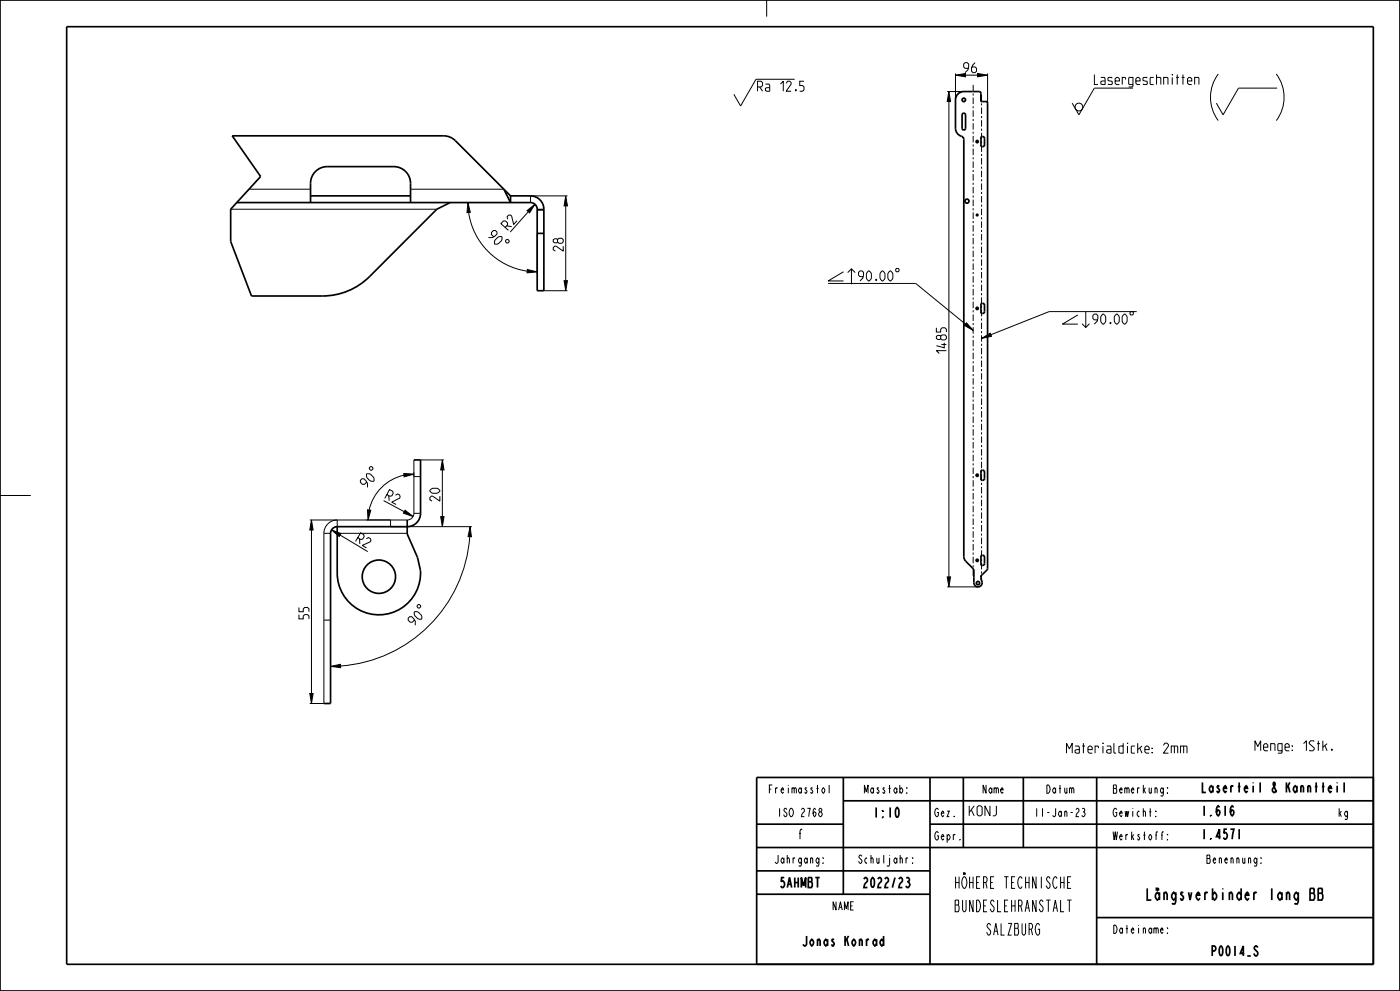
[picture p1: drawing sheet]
<svg xmlns="http://www.w3.org/2000/svg" width="420mm" height="297mm" viewBox="0 0 420 297" stroke-linecap="round" stroke-linejoin="round" font-family="sans-serif">
<g fill="#000">
<path d="M284.7 27.4l.5 3h-1zM286.6 22.5l3-.5v1zM293.3 22l3 .5-3 .5zM169.7 58.7l.5 3h-1zM140.4 60.7l.7 3h-1zM158.1 63.1l2.4-1.9-1.6 2.6zM158.2 80.8l3 .7-3.1 .3zM169.2 84.1h1l-.5 3zM289.9 96.7l2.1 2.3-2.7-1.5zM294.5 101.4l2.6-1.5 .3 .9zM132.7 137.8l.5 3h-1zM93.4 155.8l.5 3h-1z"/>
<path d="M99.4 158.8l2.9 1.1-.5 .9zM110.2 152.8l1 .1-.8 2.9zM121.5 152.9l2.4 1.9-2.9-1zM121.1 141.9l3.1 .2-3 .8zM132.2 154.8h1l-.5 3zM141 157.8l.4 3.1-1-.1zM284.2 172.9h1l-.5 3zM99.2 199.7l2.9-.6 .1 1zM92.9 207.8h1l-.5 3z"/>
</g>
<g fill="none" stroke="#000" stroke-width=".3">
<path d="M230 0v5M238.4 23.8h-11.6l-4.6 8-2-3.5M284.2 27.4h4.9M284.7 27.4l.5 3h-1zM284.7 30.4v142.5M286.6 22.5l3-.5v1zM286.6 22v7.9M293.3 22l3 .5-3 .5zM296.3 22v8.9M339.9 26.4h-11.6l-4.6 8-2-3.5M365.5 22.2a11.6 11.6 0 0 0 0 13.9M382.9 22.2a11.6 11.6 0 0 1 0 13.9"/>
<path d="M383.1 26.4h-11.6l-4.6 8-2-3.5M74.7 56.7h18.5M123.2 56.7h28M169.7 58.7l.5 3h-1zM170.2 58.7h-11v2M69.2 62.7h61.8M140.4 60.7l.7 3h-1zM140.6 63.7a20.8 20.8 0 0 0 17.6 17.6M151.7 72.1l.3-.3h.4l.3 .3v.4l-.3 .3h-.4l-.3-.3zM158.1 63.1l2.4-1.9-1.6 2.6zM158.5 63.5l-5.4 6M161.2 69.9v12.1"/>
<path d="M169.7 61.7v22.4M158.2 80.8l3 .7-3.1 .3zM163.2 87.1h7M169.2 84.1h1l-.5 3zM248.4 84.9h26.3l14.9 12.2M253.1 81.4l-4.7 2.8h4.7M254.3 81.7l1.1-1.1 1.2 1.1M255.4 80.6v4.6M289.9 96.7l2.1 2.3-2.7-1.5zM323.4 94.4l-4.7 2.7h4.7M324.6 97l1.1 1.1 1.2-1.1M325.7 93.5v4.6"/>
<path d="M341 93.4h-26.3l-17.4 6.9M294.5 101.4l2.6-1.5 .3 .9zM111.2 139.9h.3l.4 .3v.4l-.4 .3h-.3l-.4-.3v-.4zM126.2 137.8h7M132.7 137.8l.5 3h-1zM0 148.5h9.2M92.9 155.8h8.3M93.4 155.8l.5 3h-1zM93.4 158.8v49M97.2 159.8v51h-4.3M97.2 159.8h2M99.4 158.8l2.9 1.1-.5 .9z"/>
<path d="M101.2 155.8a4 4 0 0 0-4 4M101.2 155.8v2M109.9 155.8h7.3M110.2 152.8l1 .1-.8 2.9zM115.1 150l6.2 3.4M117.2 157.8h24.3M121.1 141.9l3.1 .2-3 .8zM121.2 142.4a13.8 13.8 0 0 0-10.5 10.5M121.5 152.9l2.4 1.9-2.9-1zM124.2 141.6v1.2M126.2 153.8h-2a2 2 0 0 1-2 2M132.2 154.8h1l-.5 3z"/>
<path d="M132.7 140.8v14M141 157.8l.4 3.1-1-.1zM102 160.4l8.3 4.9M140.9 160.8a41.9 41.9 0 0 1-38.7 38.8M284.2 172.9h1l-.5 3zM284.2 175.9h9.2M97.2 185.8h2M99.2 199.7l2.9-.6 .1 1zM125.1 181.5l.4-.3h.3l.4 .3v.4l-.4 .3h-.3l-.4-.3zM92.9 207.8h1l-.5 3z"/>
<circle cx="323.7" cy="32.1" r="1.17"/>
</g>
<g fill="none" stroke="#000" stroke-width=".51">
<path d="M0 0h420v297h-420zM288.7 34.2a.53 .53 0 0 1 .6-.3 .53 .53 0 0 1 .4 .5v4a.53 .53 0 0 1-.6 .6 .53 .53 0 0 1-.5-.6zM291.7 27.4h-2.6a2.5 2.5 0 0 0-2.5 2.5v8.5a3.2 3.2 0 0 0 2.3 2.8l.2 .6v125l.4 1.1 2.2 2.3M93.2 58.7h30M93.2 56.7v4M123.2 56.7v4M133.1 40.7h-63.4l8.5 12.2-9 9.8v9.7l6.2 16.3h21.4a20 20 0 0 0 14.1-5.9l20.1-20.1 4-2M151.2 56.7l2 2v2zM153.2 58.7h6M71 60.7h88.2M161.2 87.1h2M101.2 159.8v-2a2 2 0 0 0-2 2v51h-2"/>
<path d="M126.2 153.8a4 4 0 0 1-4 4M292.2 170.6v2.4M294.3 172.4v.6M227 233h185v56h-185zM253 233v35M279 233v56M289 233v21M307 233v21M329 233v56M227 247h26M227 254h185M253 240h159"/>
<path d="M279 247h133M227 261h52M227 268h52M329 275h83"/>
<circle cx="289.1" cy="29.9" r=".53"/>
<circle cx="290.1" cy="60.3" r=".61"/>
</g>
<path d="M20 8h392v281h-392z" fill="none" stroke="#000" stroke-width=".5"/>
<!-- layer: A_ACHSEN -->
<g fill="none" stroke="#000" stroke-width=".51">
<path d="M291.7 27.4h.5M294.3 30.4h.4M159.2 58.7a4 4 0 0 1 4 4v24.4M294.7 40.9h-.4v3h.4M159.2 60.7a2 2 0 0 1 2 2v24.4M161.2 69.9h2M161.2 62.9h2M294.7 90.9h-.4v3h.4M122.2 157.8v2.2l3.1 7.1a12.5 12.5 0 0 1 .3 8.3 12.5 12.5 0 0 1-13.8 8.7 12.5 12.5 0 0 1-10.6-12.3v-12M294.7 140.9h-.4v3h.4M291.7 170.2l.5 .4M292.2 173v1.6a1.25 1.25 0 0 0 1.4 1.3 1.25 1.25 0 0 0 1-1.7l-.3-1.2"/>
<path d="M294.7 172.2l-.4 .2M294.7 166.4h-.4v3h.4"/>
<circle cx="293.2" cy="42.4" r=".33"/>
<circle cx="293.2" cy="64.4" r=".22"/>
<circle cx="293.2" cy="92.4" r=".33"/>
<circle cx="293.2" cy="142.4" r=".33"/>
<circle cx="113.7" cy="172.8" r="5"/>
<circle cx="293.2" cy="167.9" r=".33"/>
<circle cx="293.4" cy="174.8" r=".5"/>
</g>
<g fill="none" stroke="#000" stroke-width=".3">
<path d="M292 25.4v2M292 28v.6M292 29.3v1.9M292 31.8v.7M292 33.1v1.9M292 35.6v.7M292 36.9v1.9M292 39.5v.6M294.5 28.4v2M294.5 31v.6M294.5 32.2v1.9M294.5 34.8v.6"/>
<path d="M294.5 36v1.9M294.5 38.6v.6M294.5 39.8v1.9M292 40.7v2M292 43.3v.6M292 44.5v2M292 47.1v.6M292 48.4v1.9M292 50.9v.7M292 52.2v1.9M292 54.8v.6M292 56v2"/>
<path d="M292 58.6v.6M292 59.8v2M294.5 42.4v.6M294.5 43.6v1.9M294.5 46.1v.7M294.5 47.4v1.9M294.5 49.9v.7M294.5 51.2v1.9M294.5 53.7v.7M294.5 55v1.9M294.5 57.5v.6M294.5 58.8v1.9"/>
<path d="M161.2 62.7h2M292 62.4v.6M292 63.7v1.9M292 66.2v.7M292 67.5v1.9M292 70.1v.6M292 71.3v1.9M292 73.9v.6M292 75.1v2M292 77.7v.6M292 78.9v2M294.5 61.3v.6"/>
<path d="M294.5 62.6v1.9M294.5 65.1v.6M294.5 66.4v1.9M294.5 68.9v.6M294.5 70.1v2M294.5 72.7v.6M294.5 73.9v2M294.5 76.5v.6M294.5 77.7v1.9M292 81.5v.6M292 82.8v1.9M292 85.3v.7"/>
<path d="M292 86.6v1.9M292 89.2v.6M292 90.4v2M292 93v.6M292 94.2v2M292 96.8v.6M292 98.1v1.9M294.5 80.3v.6M294.5 81.5v1.9M294.5 84.1v.6M294.5 85.3v1.9M294.5 87.9v.6"/>
<path d="M294.5 89.1v1.9M294.5 91.6v.7M294.5 92.9v1.9M294.5 95.4v.7M294.5 96.7v1.9M294.5 99.2v.7M292 100.6v.7M292 101.9v1.9M292 104.5v.6M292 105.7v1.9M292 108.3v.6M292 109.5v2"/>
<path d="M292 112.1v.6M292 113.3v2M292 115.9v.6M292 117.2v1.9M292 119.7v.7M294.5 100.5v1.9M294.5 103v.6M294.5 104.3v1.9M294.5 106.8v.6M294.5 108.1v1.9M294.5 110.6v.6M294.5 111.9v1.9"/>
<path d="M294.5 114.4v.6M294.5 115.6v2M294.5 118.2v.6M294.5 119.4v2M292 121v1.9M292 123.6v.6M292 124.8v2M292 127.4v.6M292 128.6v2M292 131.2v.6M292 132.5v1.9M292 135v.7"/>
<path d="M292 136.3v1.9M292 138.9v.6M294.5 122v.6M294.5 123.2v1.9M294.5 125.8v.6M294.5 127v1.9M294.5 129.6v.6M294.5 130.8v1.9M294.5 133.4v.6M294.5 134.6v1.9M294.5 137.1v.7M294.5 138.4v1.9"/>
<path d="M101.2 159.8h21M292 140.1v1.9M292 142.7v.6M292 143.9v2M292 146.5v.6M292 147.7v2M292 150.3v.6M292 151.6v1.9M292 154.1v.7M292 155.4v1.9M292 158v.6M292 159.2v2"/>
<path d="M294.5 140.9v.7M294.5 142.2v1.9M294.5 144.7v.7M294.5 146v1.9M294.5 148.5v.6M294.5 149.8v1.9M294.5 152.3v.6M294.5 153.6v1.9M294.5 156.1v.6M294.5 157.4v1.9M294.5 159.9v.6M292 161.8v.6"/>
<path d="M292 163v2M292 165.6v.6M292 166.9v1.9M292 169.4v.7M292 170.7v1.9M294.5 161.1v2M294.5 163.7v.6M294.5 164.9v2M294.5 167.5v.6M294.5 168.7v1.9M294.5 171.3v.6M294.5 172.5v1.9"/>
</g>
<!-- layer: A_RUNDUNGEN -->
<path d="M292.2 27.4h1.6l.4 .3 .1 2.7M294.7 30.4l1.3 .1 .3 .4v139.5l-1.6 1.8M93.2 56.7a5.7 5.7 0 0 1 2.4-6.1l1.7-.6 .9-.1h20a5 5 0 0 1 5 5v1.8M133.1 40.7l1.6 .3 1.5 .8 15 14.9M294.7 40.9l.4 .1 .2 .4v2.3l-.6 .2M294.7 90.9l.4 .1 .2 .4v2.3l-.6 .2M124.2 137.8h2v16M122.2 155.8v2h-21M294.7 140.9l.4 .1 .2 .4v2.3l-.6 .2M294.7 166.4l.4 .1 .2 .4v2.3l-.6 .2" fill="none" stroke="#000" stroke-width=".51"/>
<path d="M124.2 137.8v16M101.2 155.8h21M117.2 155.8v2M124.2 142.8h2" fill="none" stroke="#000" stroke-width=".3"/>
<g font-size="4.6">
<text x="284.1" y="266.3">HÖHERE TECHNISCHE</text>
<text x="340.5" y="269.8">Längsverbinder lang BB</text>
<text x="284.1" y="273.3">BUNDESLEHRANSTALT</text>
<text x="294.6" y="280.3">SALZBURG</text>
</g>
<g font-size="3.9">
<text x="289.1" y="21.8">96</text>
<text x="227.3" y="27.3">Ra 12.5</text>
<text x="328.3" y="25.3">Lasergeschnitten</text>
<text x="146.2" y="70.9" transform="rotate(45 146.2 70.9)">90</text>
<text x="152.5" y="69" transform="rotate(-48 152.5 69)">R2</text>
<text x="169" y="75.3" transform="rotate(-90 169 75.3)">28</text>
<text x="257.6" y="84.2">90.00</text>
<text x="327.9" y="97.1">90.00</text>
<text x="283.9" y="105.9" transform="rotate(-90 283.9 105.9)">1485</text>
<text x="109.9" y="146.4" transform="rotate(-45 109.9 146.4)">90</text>
<text x="115.4" y="149.4" transform="rotate(28 115.4 149.4)">R2</text>
<text x="132" y="150.2" transform="rotate(-90 132 150.2)">20</text>
<text x="106.7" y="162.2" transform="rotate(31 106.7 162.2)">R2</text>
<text x="92.7" y="185.5" transform="rotate(-90 92.7 185.5)">55</text>
<text x="124.3" y="187.7" transform="rotate(-45 124.3 187.7)">90</text>
<text x="319.4" y="225.7">Materialdicke: 2mm</text>
<text x="375.9" y="225">Menge: 1Stk.</text>
<text x="360.2" y="237.5">Laserteil &amp; Kanntteil</text>
<text x="261.3" y="245">1:10</text>
<text x="290.2" y="244.5">KONJ</text>
<text x="360.2" y="244.5">1.616</text>
<text x="238.7" y="251.5">f</text>
<text x="360.2" y="251.5">1.4571</text>
<text x="233" y="266">5AHMBT</text>
<text x="257.8" y="266">2022/23</text>
<text x="239" y="283.5">Jonas Konrad</text>
<text x="362.3" y="286.5">P0014_S</text>
</g>
<g font-size="3.3">
<text x="229.3" y="237.8">Freimasstol</text>
<text x="258.2" y="237.8">Masstab:</text>
<text x="294.1" y="237.8">Name</text>
<text x="313.1" y="237.8">Datum</text>
<text x="334.1" y="237.8">Bemerkung:</text>
<text x="232.2" y="244.8">ISO 2768</text>
<text x="280.2" y="244.8">Gez.</text>
<text x="309.2" y="244.8">11-Jan-23</text>
<text x="334.1" y="244.8">Gewicht:</text>
<text x="401.2" y="244.8">kg</text>
<text x="280.2" y="251.8">Gepr.</text>
<text x="334.1" y="251.8">Werkstoff:</text>
<text x="231.2" y="258.8">Jahrgang:</text>
<text x="256.2" y="258.8">Schuljahr:</text>
<text x="360.7" y="258.8">Benennung:</text>
<text x="249.1" y="272.8">NAME</text>
<text x="334.1" y="279.8">Dateiname:</text>
</g>
</svg>
